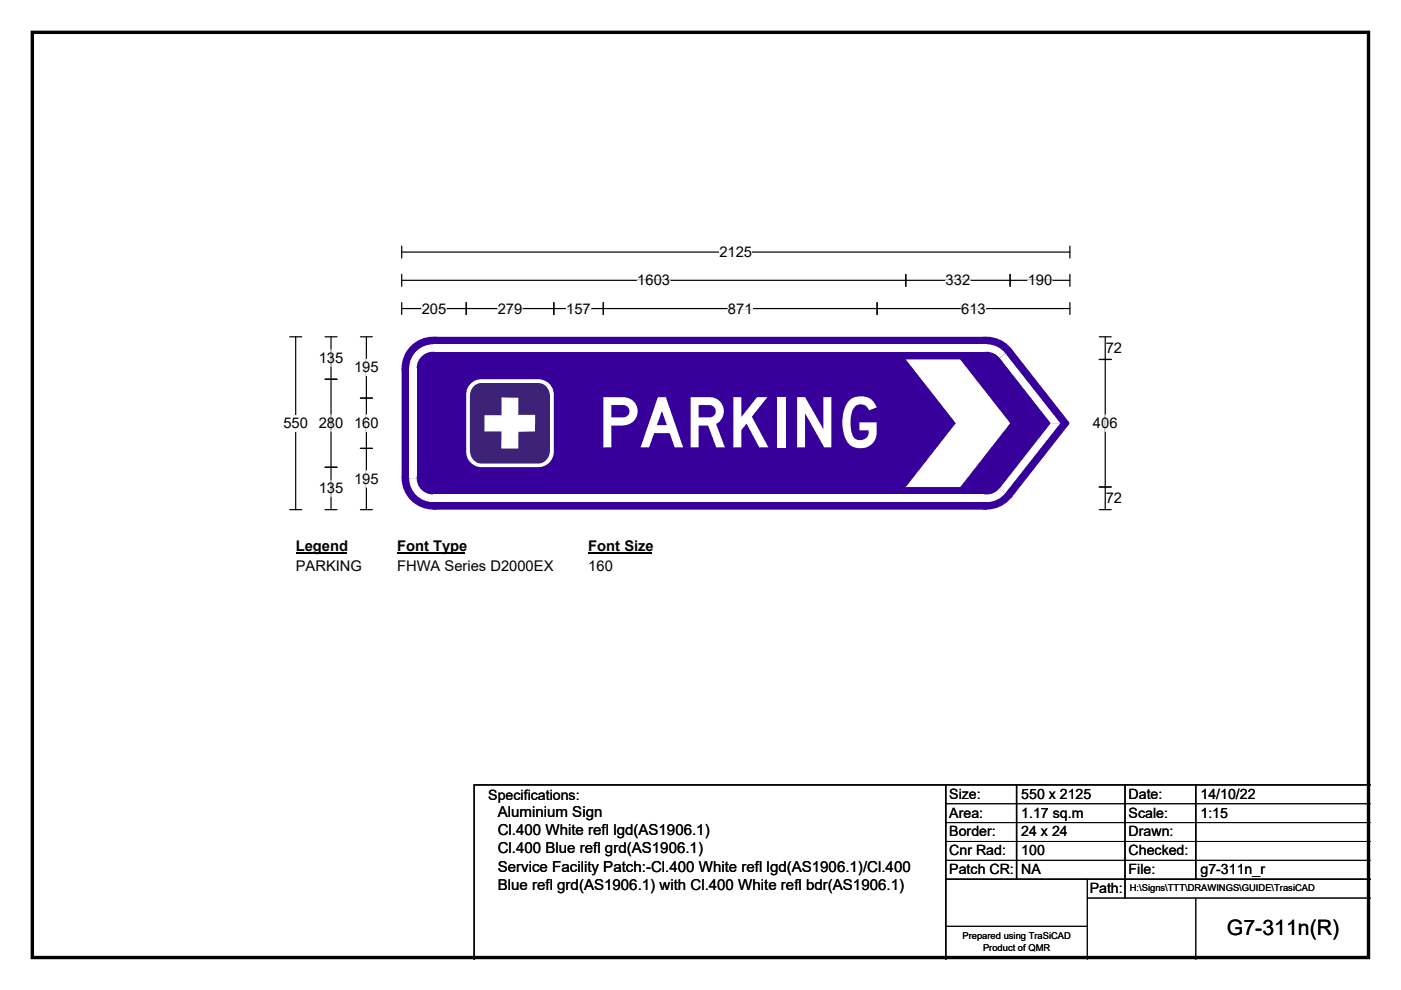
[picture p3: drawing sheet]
<svg xmlns="http://www.w3.org/2000/svg" width="297mm" height="210mm" viewBox="0 0 297 210" stroke-linecap="round" stroke-linejoin="round" font-family="sans-serif">
<path d="M6.9 6.9h283.2v196.2h-283.2z" fill="none" stroke="#000" stroke-width=".72"/>
<path d="M85.2 53.5h141.6M85.2 52.2v2.5M226.8 52.2v2.5" fill="none" stroke="#000" stroke-width=".25"/>
<path d="M152.5 51.7h7v3.5h-7z" fill="#fff"/>
<g fill="none" stroke="#000" stroke-width=".25">
<path d="M85.2 59.5h141.6M85.2 58.2v2.5M192 58.2v2.5M214.2 58.2v2.5M226.8 58.2v2.5M61.4 71.4h2.6M62.7 71.4v36.7M85.2 64.2v2.5M85.2 65.4h141.6M98.8 64.2v2.5M117.4 64.2v2.5M127.9 64.2v2.5"/>
<path d="M186 64.2v2.5M226.8 64.2v2.5M61.4 108.1h2.6"/>
</g>
<path d="M135.1 59.5h7M200.5 59.5h5.2M217.9 59.5h5.2M89.4 65.4h5.2M105.5 65.4h5.2M120.1 65.4h5.2M154.3 65.4h5.3M203.8 65.4h5.2" fill="none" stroke="#fff" stroke-width=".25"/>
<path d="M60.1 88h5.2v3.5h-5.2z" fill="#fff"/>
<g fill="none" stroke="#000" stroke-width=".25">
<path d="M68.9 71.4h2.6M70.2 71.4v36.7M76.4 71.4h2.5M77.7 71.4v36.7M233.1 71.4h2.5M233.1 76.2h2.5M234.3 71.4v36.7M68.9 80.4h2.6M68.9 99.1h2.6M76.4 84.4h2.5M76.4 95.1h2.5M68.9 108.1h2.6"/>
<path d="M76.4 108.1h2.5M233.1 108.1h2.5M233.1 103.3h2.5"/>
</g>
<path d="M70.2 74.2v3.5M77.7 76.2v3.5M70.2 88v3.5M77.7 88v3.5M77.7 99.9v3.4M234.3 88v3.5M70.2 101.9v3.4" fill="none" stroke="#fff" stroke-width=".25"/>
<path d="M62.7 114.1h10.7v3.5h-10.7z" fill="#fff"/>
<path d="M62.7 117.4h10.7" fill="none" stroke="#000" stroke-width=".32"/>
<path d="M84.2 114.1h14.4v3.5h-14.4z" fill="#fff"/>
<path d="M84.2 117.4h14.4" fill="none" stroke="#000" stroke-width=".32"/>
<path d="M124.7 114.1h13.5v3.5h-13.5z" fill="#fff"/>
<path d="M124.7 117.4h13.5" fill="none" stroke="#000" stroke-width=".32"/>
<g fill="#fff">
<path d="M62.7 118.3h14v3.5h-14z"/>
<path d="M84.2 118.3h33v3.5h-33z"/>
<path d="M124.7 118.3h5.2v3.5h-5.2z"/>
</g>
<g fill="#37009b">
<path d="M85.2 78.1l6.6-6.7h117.4l5.3 2.6 12.2 15.6v.4l-12.2 15.5-5.3 2.6h-117.4l-6.6-6.7z" fill-rule="evenodd"/>
<circle cx="91.8" cy="78.1" r="6.7"/>
<circle cx="91.8" cy="101.4" r="6.7"/>
<circle cx="209.2" cy="101.4" r="6.7"/>
<circle cx="226.4" cy="89.7" r=".33"/>
<circle cx="209.2" cy="78.1" r="6.7"/>
</g>
<g fill="#fff">
<path d="M91.8 73h117.4v1.6h-117.4z" fill-rule="evenodd"/>
<path d="M88.6 74.2a5.1 5.1 0 0 1 3.2-1.2v5.1h-5a5.1 5.1 0 0 1 1.8-3.9z" fill-rule="evenodd"/>
</g>
<circle cx="91.8" cy="78.1" r="3.5" fill="#37009b"/>
<g fill="#fff">
<path d="M86.8 78.1h1.6v23.3h-1.6z" fill-rule="evenodd"/>
<path d="M86.8 101.4h5v5.1a5.1 5.1 0 0 1-5-5.1z" fill-rule="evenodd"/>
</g>
<circle cx="91.8" cy="101.4" r="3.5" fill="#37009b"/>
<g fill="#fff">
<path d="M91.8 104.9h117.4v1.6h-117.4z" fill-rule="evenodd"/>
<path d="M209.2 101.4l4 3.1a5 5 0 0 1-4.1 2z" fill-rule="evenodd"/>
</g>
<circle cx="209.2" cy="101.4" r="3.5" fill="#37009b"/>
<g fill="#fff">
<path d="M222.8 89.8h2l-11.6 14.8-1.2-1z"/>
<path d="M212 76l1.2-1 11.6 14.8h-2z"/>
<path d="M209.1 73a5.1 5.1 0 0 1 4.1 2l-4 3.1z" fill-rule="evenodd"/>
</g>
<circle cx="209.2" cy="78.1" r="3.5" fill="#37009b"/>
<g fill="#fff">
<path d="M192 76.2h11.6l10.6 13.6-10.6 13.5h-11.6l10.6-13.5z" fill-rule="evenodd"/>
<path d="M99.8 81.4a3.3 3.3 0 0 1 2.3-1h12a3.3 3.3 0 0 1 3.3 3.3v12.1a3.3 3.3 0 0 1-3.3 3.3h-12a3.3 3.3 0 0 1-3.3-3.3v-12.1a3.2 3.2 0 0 1 1-2.3z" fill-rule="evenodd"/>
</g>
<path d="M100.5 81.9l1-.6 .5-.1h12.2a2.6 2.6 0 0 1 2.4 2.9v11.4a2.67 2.67 0 0 1-2.4 2.8h-12.2a2.59 2.59 0 0 1-2.4-2.8v-11.4a3 3 0 0 1 .9-2.2z" fill-rule="evenodd" fill="#3d2377"/>
<path d="M106.3 84.3l3.6 .1v3.6h3.6l-.1 3.5-3.5 .1v3.5h-3.6v-3.6h-3.6v-3.4h3.6z" fill-rule="evenodd" fill="#fff"/>
<path d="M200.5 166.5v37M215.5 166.5v20M238.5 166.5v24M253.5 166.5v20M290.5 166.5h-190v37M200.5 186.5h90" fill="none" stroke="#000" stroke-width=".3"/>
<path d="M200.5 170.5h90M200.5 174.5h90M200.5 178.5h90M200.5 182.5h90M200.5 196.5h30M230.5 186.5v17M230.5 190.5h60M253.5 190.5v13" fill="none" stroke="#000" stroke-width=".21"/>
<text font-size="14.8" fill="#fff" x="126.7" y="94.9">PARKING</text>
<text font-size="4.5" x="260.1" y="198.3">G7-311n(R)</text>
<g font-size="3.2">
<text x="105.5" y="173.4">Aluminium Sign</text>
<text x="105.5" y="177.2">Cl.400 White refl lgd(AS1906.1)</text>
<text x="105.5" y="181">Cl.400 Blue refl grd(AS1906.1)</text>
<text x="105.5" y="184.8">Service Facility Patch:-Cl.400 White refl lgd(AS1906.1)/Cl.400</text>
<text x="105.5" y="188.7">Blue refl grd(AS1906.1) with Cl.400 White refl bdr(AS1906.1)</text>
</g>
<g font-size="3.1">
<text x="152.5" y="54.5">2125</text>
<text x="135.1" y="60.5">1603</text>
<text x="200.5" y="60.5">332</text>
<text x="217.9" y="60.5">190</text>
<text x="89.4" y="66.5">205</text>
<text x="105.5" y="66.5">279</text>
<text x="120.1" y="66.5">157</text>
<text x="154.3" y="66.5">871</text>
<text x="203.8" y="66.5">613</text>
<text x="67.6" y="77">135</text>
<text x="234.4" y="74.9">72</text>
<text x="75.1" y="79">195</text>
<text x="60.1" y="90.8">550</text>
<text x="67.6" y="90.8">280</text>
<text x="75.1" y="90.8">160</text>
<text x="231.7" y="90.8">406</text>
<text x="67.6" y="104.6">135</text>
<text x="75.1" y="102.7">195</text>
<text x="234.4" y="106.7">72</text>
<text x="62.7" y="116.9">Legend</text>
<text x="84.2" y="116.9">Font Type</text>
<text x="124.7" y="116.9">Font Size</text>
<text x="62.7" y="121.1">PARKING</text>
<text x="84.2" y="121.1">FHWA Series D2000EX</text>
<text x="124.7" y="121.1">160</text>
</g>
<g font-size="3">
<text x="103.5" y="169.7">Specifications:</text>
<text x="201.3" y="169.4">Size:</text>
<text x="201.3" y="173.4">Area:</text>
<text x="216.5" y="169.4">550 x 2125</text>
<text x="216.5" y="173.4">1.17 sq.m</text>
<text x="239.3" y="169.4">Date:</text>
<text x="239.3" y="173.4">Scale:</text>
<text x="254.5" y="169.4">14/10/22</text>
<text x="254.5" y="173.4">1:15</text>
<text x="201.3" y="177.4">Border:</text>
<text x="216.5" y="177.4">24 x 24</text>
<text x="239.3" y="177.4">Drawn:</text>
<text x="201.3" y="181.4">Cnr Rad:</text>
<text x="201.3" y="185.4">Patch CR:</text>
<text x="216.5" y="181.4">100</text>
<text x="216.5" y="185.4">NA</text>
<text x="239.3" y="181.4">Checked:</text>
<text x="239.3" y="185.4">File:</text>
<text x="254.5" y="185.4">g7-311n_r</text>
<text x="231" y="189.4">Path:</text>
</g>
<g font-size="2">
<text x="239.5" y="189">H:\Signs\TTT\DRAWINGS\GUIDE\TrasiCAD</text>
<text x="204.1" y="199.3">Prepared using TraSiCAD</text>
<text x="208.4" y="201.7">Product of QMR</text>
</g>
</svg>
